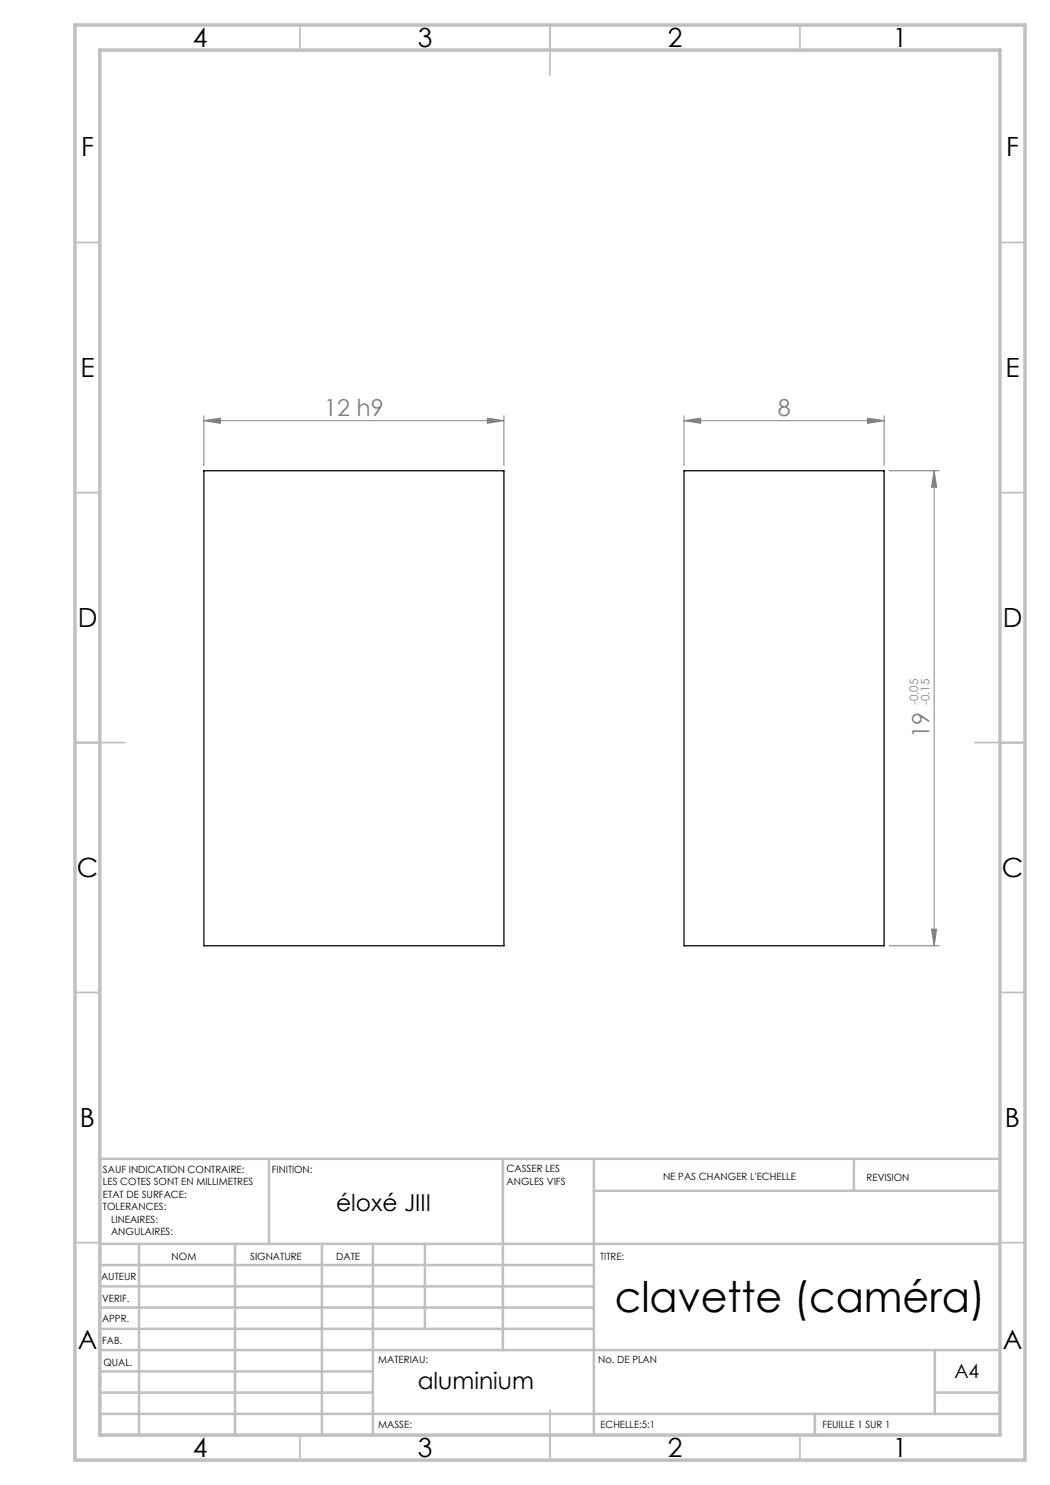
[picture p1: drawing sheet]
<svg xmlns="http://www.w3.org/2000/svg" width="210mm" height="297mm" viewBox="0 0 210 297" stroke-linecap="round" stroke-linejoin="round" font-family="sans-serif">
<g fill="none" stroke="#808080" stroke-width=".2">
<path d="M40.8 84.1l3.3-.5v1.1zM40.8 84.1h60M40.8 83.1v10M97.5 83.6l3.3 .5-3.3 .6zM100.8 83.1v10M136.8 84.1l3.3-.5v1.1zM136.8 83.1v10M136.8 84.1h40M173.5 83.6l3.3 .5-3.3 .6zM176.8 83.1v10M177.8 94.2h10M186.8 94.2l.5 3.2h-1z"/>
<path d="M186.8 94.2v95M177.8 189.2h10M186.3 185.8h1l-.5 3.4z"/>
</g>
<g fill="none" stroke="#c0c0c0" stroke-width=".35">
<path d="M60 5v5M110 5v10M160 5v5M15 48.5h5M200 48.5h5M15 98.5h5M200 98.5h5M15 148.5h10M195 148.5h10M15 198.5h5M200 198.5h5M15 248.5h5"/>
<path d="M200 248.5h5M60 287v5M110 282v10M160 287v5"/>
</g>
<g fill="none" stroke="#c0c0c0" stroke-width=".5">
<path d="M53.8 231.8v17M100.6 231.8v38.2M118.8 231.8v55.2M118.8 238.2h81.2M170.8 231.8v6.4M200 231.8h-180v55.2M20 248.8h180M20 257.3h98.8M20 253h98.8M27.8 248.8v38.2M47 248.8v38.2M64.4 248.8v38.2"/>
<path d="M74.6 248.8v38.2M85 248.8v17M20 265.8h98.8M20 261.5h98.8M20 278.5h54.6M20 274.3h54.6M20 270h180M187 278.5h13M187 270v12.8M20 282.8h180M163 282.8v4.2"/>
</g>
<path d="M15 5h190v287h-190zM20 10h180v277h-180z" fill="none" stroke="#c0c0c0" stroke-width=".7"/>
<g fill="#808080">
<path d="M136.8 84.1l3.3-.5v1.1zM173.5 83.6l3.3 .5-3.3 .6zM40.8 84.1l3.3-.5v1.1zM97.5 83.6l3.3 .5-3.3 .6z"/>
<path d="M186.8 94.2l.5 3.2h-1zM186.3 185.8h1l-.5 3.4z"/>
</g>
<path d="M40.8 94.2h60v95h-60zM136.8 94.2h40v95h-40z" fill="none" stroke="#000" stroke-width=".25"/>
<text font-size="8.5" x="122.9" y="262.3">clavette (caméra)</text>
<g font-size="5.3">
<text x="38.5" y="9.5">4</text>
<text x="83.5" y="9.5">3</text>
<text x="133.6" y="9.5">2</text>
<text x="178.6" y="9.5">1</text>
<text x="16.2" y="31.2">F</text>
<text x="201.2" y="31.2">F</text>
<text x="16.1" y="75.5">E</text>
<text x="201.1" y="75.5">E</text>
<text x="15.5" y="125.5">D</text>
<text x="200.5" y="125.5">D</text>
<text x="15.4" y="175.5">C</text>
<text x="200.4" y="175.5">C</text>
<text x="16" y="225.5">B</text>
<text x="201" y="225.5">B</text>
<text x="15.5" y="269.7">A</text>
<text x="200.5" y="269.7">A</text>
<text x="38.5" y="291.5">4</text>
<text x="83.5" y="291.5">3</text>
<text x="133.6" y="291.5">2</text>
<text x="178.6" y="291.5">1</text>
</g>
<g font-size="4.7" fill="#808080">
<text x="64.8" y="83.1">12 h9</text>
<text x="155.5" y="83.1">8</text>
<text x="185.8" y="147.5" transform="rotate(-90 185.8 147.5)">19</text>
</g>
<g font-size="4.7">
<text x="67.2" y="242.1">éloxé JIII</text>
<text x="83.5" y="277.9">aluminium</text>
</g>
<text font-size="3.9" x="190.9" y="275.5">A4</text>
<g font-size="2.3" fill="#808080">
<text x="183.6" y="141" transform="rotate(-90 183.6 141)">-0.05</text>
<text x="185.9" y="141" transform="rotate(-90 185.9 141)">-0.15</text>
</g>
<g font-size="2">
<text x="20.6" y="234.6">SAUF INDICATION CONTRAIRE:</text>
<text x="20.6" y="237.1">LES COTES SONT EN MILLIMETRES</text>
<text x="20.6" y="239.6">ETAT DE SURFACE:</text>
<text x="54.4" y="234.6">FINITION:</text>
<text x="101.3" y="234.5">CASSER LES</text>
<text x="101.3" y="237">ANGLES VIFS</text>
<text x="132.6" y="236">NE PAS CHANGER L'ECHELLE</text>
<text x="173.3" y="236.2">REVISION</text>
<text x="20.6" y="242.1">TOLERANCES:</text>
<text x="22.2" y="244.6">LINEAIRES:</text>
<text x="22.2" y="247.1">ANGULAIRES:</text>
<text x="34.3" y="252">NOM</text>
<text x="50" y="251.9">SIGNATURE</text>
<text x="67.2" y="251.9">DATE</text>
<text x="120" y="251.9">TITRE:</text>
<text x="20.2" y="256.1">AUTEUR</text>
<text x="20.4" y="260.3">VERIF.</text>
<text x="20.4" y="264.4">APPR.</text>
<text x="20.5" y="268.8">FAB.</text>
<text x="20.7" y="273.1">QUAL.</text>
<text x="75.7" y="272.5">MATERIAU:</text>
<text x="119.6" y="272.5">No. DE PLAN</text>
<text x="75.6" y="285.5">MASSE:</text>
<text x="120.1" y="285.6">ECHELLE:5:1</text>
<text x="164.5" y="285.6">FEUILLE 1 SUR 1</text>
</g>
</svg>
